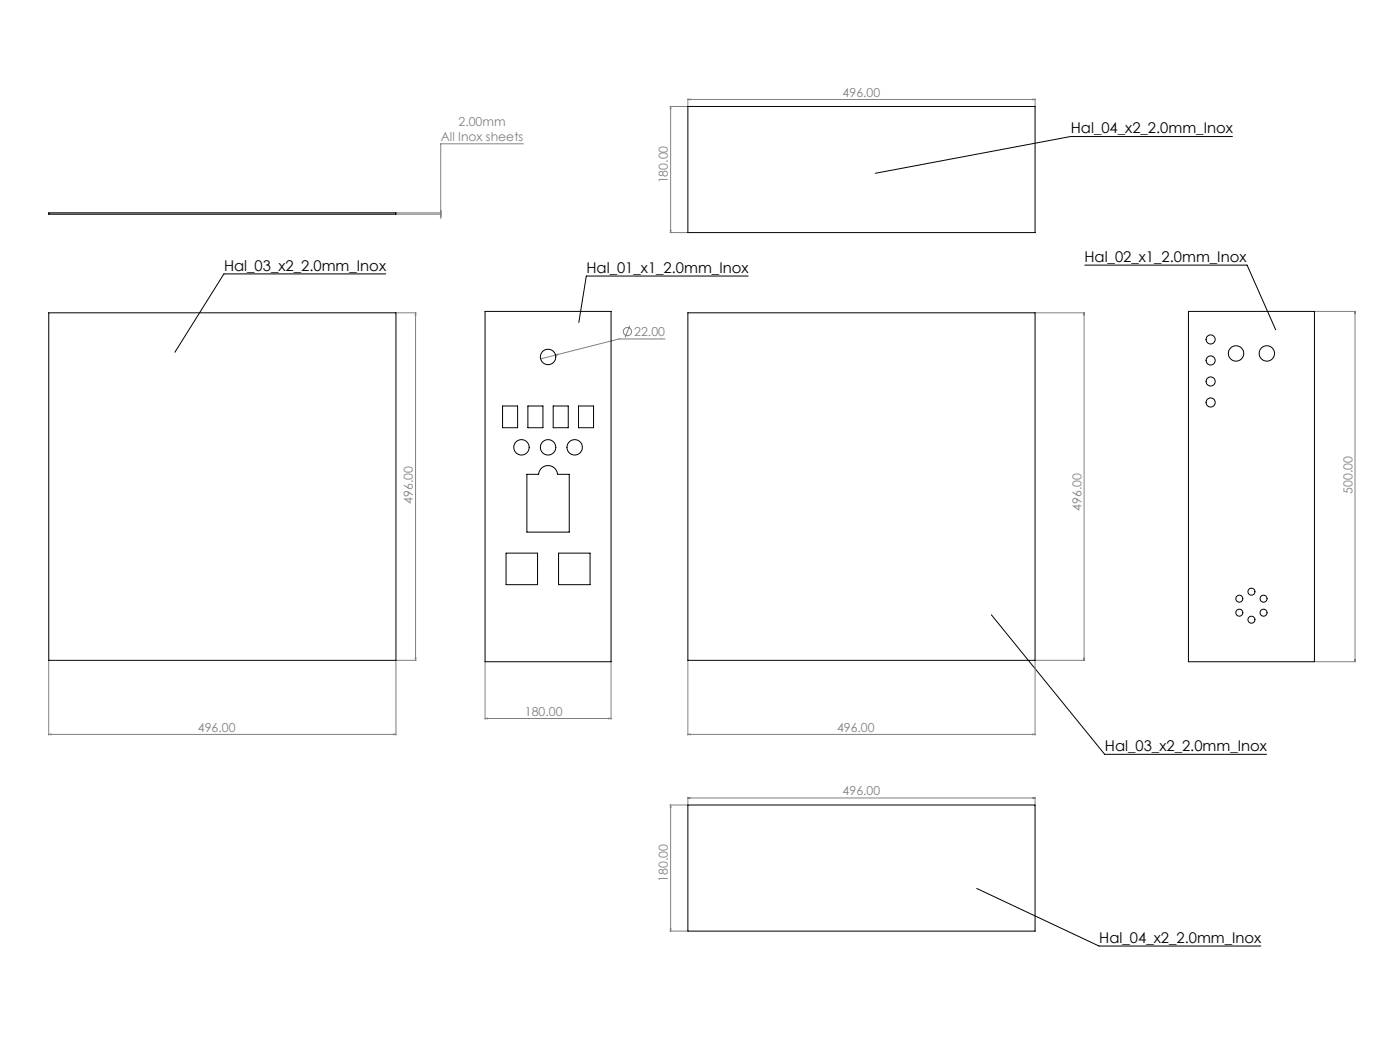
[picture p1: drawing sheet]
<svg xmlns="http://www.w3.org/2000/svg" width="2000mm" height="1500mm" viewBox="0 0 2000 1500" stroke-linecap="round" stroke-linejoin="round" font-family="sans-serif">
<g fill="none" stroke="#808080" stroke-width="1.43">
<path d="M957 152h25M958 152l1 3h-1zM958 152v180M983 142l3-1v1zM983 141v10M983 142h496M1475 141l4 1h-4zM1479 141v10M748 205h-118v107M567 304h64M567 306h64M629 300h1v4z"/>
<path d="M630 306v3h-1zM957 332h25M958 329h1l-1 3zM567 446h28M594 446v4h-1zM594 446v496M1480 446h70M1549 446v4h-1zM1549 446v496M1879 444h58M1936 444v4h-1zM1936 444v500"/>
<path d="M900 465l-7 17M950 484h-65l-113 28M794 507l3-2v1zM593 939h1v3zM1548 939h1v3zM70 943v106M566 943v106M567 942h28M693 945v81M873 945v81M983 943v106M1479 943v106"/>
<path d="M1480 942h70M1879 944h58M1935 941h1v3zM693 1025h3v1zM693 1025h180M870 1025h3l-3 1zM70 1048h3v1zM70 1048h496M562 1048h4l-4 1zM983 1048h3v1zM983 1048h496M1475 1048h4l-4 1z"/>
<path d="M983 1139l3-1v1zM983 1138v10M983 1139h496M1475 1138l4 1h-4zM1479 1138v10M957 1149h25M958 1149l1 3h-1zM958 1149v180M957 1329h25M958 1326h1l-1 3z"/>
<circle cx="896" cy="473" r="6"/>
</g>
<path d="M1761 195h-232l-278 52M1550 378h232l40 93M551 391h-231l-70 112M1069 394h-231l-11 66M1416 878l162 199h231M1395 1268l175 82h231" fill="none" stroke="#000" stroke-width="1.43"/>
<g fill="#808080">
<path d="M1475 1048h4l-4 1zM983 1048h3v1zM1475 141l4 1h-4zM983 142l3-1v1zM562 1048h4l-4 1zM70 1048h3v1zM1475 1138l4 1h-4zM983 1139l3-1v1z"/>
<path d="M693 1025h3v1zM870 1025h3l-3 1zM794 507l3-1v-1zM629 300h1v4zM630 306v3h-1z"/>
<path d="M1935 941h1v3zM1936 444v4h-1zM1548 939h1v3zM1549 446v4h-1zM593 939h1v3zM594 446v4h-1z"/>
<path d="M958 152l1 3h-1zM958 329h1l-1 3zM958 1149l1 3h-1zM958 1326h1l-1 3z"/>
</g>
<g fill="none" stroke="#000" stroke-width="1.43">
<path d="M983 152h496v180h-496zM70 304h496v2h-496zM70 446h496v496h-496zM693 444h180v500h-180zM983 446h496v496h-496zM1698 444h180v500h-180zM718 579h21v31h-21zM754 579h22v31h-22zM790 579h22v31h-22zM826 579h22v31h-22zM753 677h16a14 14 0 0 1 14-13 14 14 0 0 1 13 13h17v82h-60zM723 789h45v45h-45z"/>
<path d="M798 789h45v45h-45zM983 1149h496v180h-496z"/>
<circle cx="1729" cy="484" r="7"/>
<circle cx="783" cy="509" r="11"/>
<circle cx="1729" cy="514" r="7"/>
<circle cx="1766" cy="504" r="11"/>
<circle cx="1810" cy="504" r="11"/>
<circle cx="1729" cy="544" r="7"/>
<circle cx="1729" cy="574" r="7"/>
<circle cx="745" cy="638" r="11"/>
<circle cx="783" cy="638" r="11"/>
<circle cx="821" cy="638" r="11"/>
<circle cx="1770" cy="854" r="5"/>
<circle cx="1788" cy="844" r="5"/>
<circle cx="1805" cy="854" r="5"/>
<circle cx="1770" cy="874" r="5"/>
<circle cx="1805" cy="874" r="5"/>
<circle cx="1788" cy="884" r="5"/>
</g>
<g font-size="21.2">
<text x="1530" y="190">Hal_04_x2_2.0mm_Inox</text>
<text x="1549" y="374">Hal_02_x1_2.0mm_Inox</text>
<text x="320" y="386">Hal_03_x2_2.0mm_Inox</text>
<text x="838" y="389">Hal_01_x1_2.0mm_Inox</text>
<text x="1578" y="1072">Hal_03_x2_2.0mm_Inox</text>
<text x="1570" y="1346">Hal_04_x2_2.0mm_Inox</text>
</g>
<g font-size="17.6" fill="#808080">
<text x="1204" y="138">496.00</text>
<text x="655" y="180">2.00mm</text>
<text x="630" y="201">All Inox sheets</text>
<text x="954" y="262" transform="rotate(-90 954 262)">180.00</text>
<text x="906" y="480">22.00</text>
<text x="1932" y="704" transform="rotate(-90 1932 704)">500.00</text>
<text x="590" y="719" transform="rotate(-90 590 719)">496.00</text>
<text x="1545" y="729" transform="rotate(-90 1545 729)">496.00</text>
<text x="750" y="1022">180.00</text>
<text x="283" y="1044">496.00</text>
<text x="1196" y="1044">496.00</text>
<text x="1204" y="1135">496.00</text>
<text x="954" y="1259" transform="rotate(-90 954 1259)">180.00</text>
</g>
</svg>
